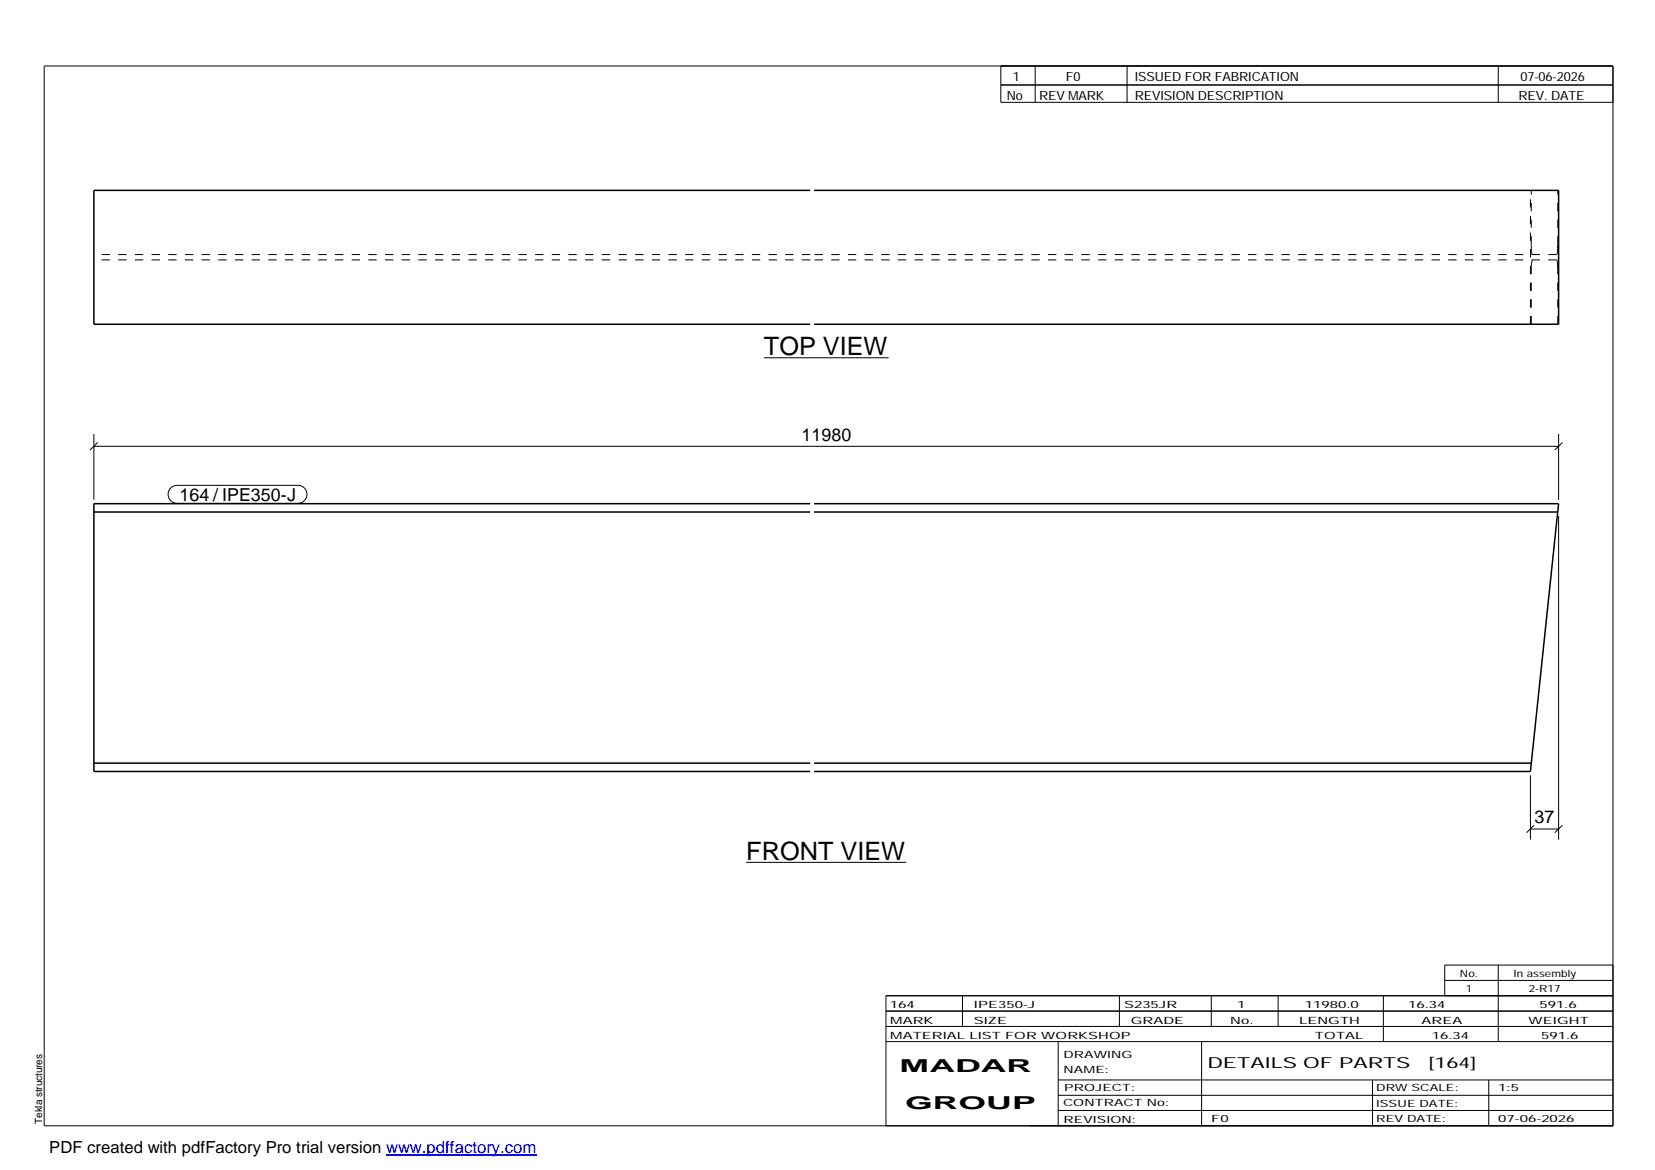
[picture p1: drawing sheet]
<svg xmlns="http://www.w3.org/2000/svg" width="420mm" height="297mm" viewBox="0 0 420 297" stroke-linecap="round" stroke-linejoin="round" font-family="sans-serif">
<path d="M205.7 48.3h-181.9v34h181.9M206.7 48.3h189v34h-189M23.8 130h181.9M205.7 127.9h-181.9v68h181.9M206.7 127.9h189l-.2 2.1M206.7 130h188.8M395.5 130l-7 65.9h-181.8M23.8 193.7h181.9M206.7 193.7h182" fill="none" stroke="#000" stroke-width=".38"/>
<g fill="none" stroke="#000" stroke-width=".25" stroke-dasharray="2.1 2.1" stroke-linecap="butt">
<path d="M205.7 64.6h-181.9M205.7 66h-181.9M388.7 62.1v-13.8M388.7 62.1v1M388.7 63.1l.1 .8M388.7 67.5v1M388.8 63.9l.1 .6M388.8 66.7l-.1 .8M388.9 64.5l.1 .1M388.9 66.2l-.1 .5M389 66l-.1 .2M395.2 64.6h-188.5"/>
<path d="M395.2 66h-188.5M395.2 64.6l.1-.1M395.3 64.5l.1-.6M395.3 66.2l-.1-.2M395.4 63.9v-.8M395.4 66.7l-.1-.5M395.4 63.1l.1-1M395.4 67.5v-.8M395.5 62.1v-13.8M395.5 68.5l-.1-1M388.5 82.3v-34M388.7 82.3v-13.8"/>
<path d="M395.5 82.3v-13.8M388.7 193.5v.2"/>
</g>
<g fill="none" stroke="#000" stroke-width=".25">
<path d="M11.2 16.7h398.3v269.1h-398.3zM254.1 16.7v9.3h155.4M262.8 16.7v9.3M286.1 16.7v9.3M380.4 16.7v9.3M254.1 21.6h155.4M193.9 90.8h31.7M23.8 113.3h371.9M23.8 110.2v16.7M24.8 112.3l-1.9 1.9M395.7 110.2v16.7M396.7 112.3l-2 1.9"/>
<path d="M43.3 123.9l.8-.5 .9-.2h30.6a2.29 2.29 0 0 1 2.3 2.3 2.29 2.29 0 0 1-2.3 2.3h-30.6a2.28 2.28 0 0 1-2.1-1.4 2.28 2.28 0 0 1 .4-2.5zM395.7 131v82.2M388.5 196.8v16.4M189.4 218.9h40.7M388.5 210.5h7.2M389.5 209.5l-1.9 1.9M396.7 209.5l-2 1.9M224.9 256.7h184.6M244.3 252.8v7.8M284.2 252.8v7.8M307.5 252.8v7.8M324.5 252.8v7.8"/>
<path d="M351.2 252.8v11.6M366.8 248.9h42.7M380.4 245v19.4M409.5 245h-42.7v7.8M409.5 252.8h-184.6v33M224.9 264.4h184.6M224.9 260.6h184.6M268.6 264.4v21.4M268.6 274.2h140.9M268.6 278.1h140.9M305.1 264.4v21.4M348.4 274.2v11.6"/>
<path d="M378 274.2v11.6M268.6 281.9h140.9"/>
</g>
<path d="M98 293.3h38.2" fill="none" stroke="#00f" stroke-width=".3"/>
<g font-size="6.4">
<text x="193.9" y="90.1">TOP VIEW</text>
<text x="189.4" y="218.2">FRONT VIEW</text>
</g>
<g font-size="4.5">
<text x="203.5" y="111.9">11980</text>
<text x="45.6" y="127.2">164 / IPE350-J</text>
<text x="389.6" y="209">37</text>
<text x="228.4" y="272.3">MADAR</text>
<text x="229.8" y="281.6">GROUP</text>
</g>
<text font-size="4.2" x="12.5" y="292.7">PDF created with pdfFactory Pro trial version www.pdffactory.com</text>
<g font-size="3.9">
<text x="306.5" y="271.3">DETAILS OF PARTS</text>
<text x="362.7" y="271.3">[164]</text>
</g>
<g font-size="3.2">
<text x="257.1" y="20.5">1</text>
<text x="270.6" y="20.5">F0</text>
<text x="288.1" y="20.5">ISSUED FOR FABRICATION</text>
<text x="386" y="20.5">07-06-2026</text>
<text x="255.6" y="25.5">No</text>
<text x="263.8" y="25.5">REV MARK</text>
<text x="288.1" y="25.5">REVISION DESCRIPTION</text>
<text x="385.5" y="25.5">REV. DATE</text>
</g>
<g font-size="2.5">
<text x="370.6" y="247.9">No.</text>
<text x="372.1" y="251.8">1</text>
<text x="384.3" y="247.9">In assembly</text>
<text x="388.1" y="251.8">2-R17</text>
<text x="225.9" y="255.9">164</text>
<text x="247.3" y="255.9">IPE350-J</text>
<text x="285.4" y="255.9">S235JR</text>
<text x="314.1" y="255.9">1</text>
<text x="331.3" y="255.9">11980.0</text>
<text x="357.5" y="255.9">16.34</text>
<text x="390.8" y="255.9">591.6</text>
<text x="226" y="263.7">MATERIAL LIST FOR WORKSHOP</text>
<text x="226" y="259.9">MARK</text>
<text x="247.2" y="259.9">SIZE</text>
<text x="287.1" y="259.9">GRADE</text>
<text x="312.3" y="259.9">No.</text>
<text x="329.8" y="259.9">LENGTH</text>
<text x="333.8" y="263.7">TOTAL</text>
<text x="360.9" y="259.9">AREA</text>
<text x="363.5" y="263.7">16.34</text>
<text x="388.1" y="259.9">WEIGHT</text>
<text x="391.3" y="263.7">591.6</text>
<text x="270" y="268.5">DRAWING</text>
<text x="270" y="272.5">NAME:</text>
<text x="269.9" y="280.9">CONTRACT No:</text>
<text x="270.2" y="277">PROJECT:</text>
<text x="349.4" y="277.1">DRW SCALE:</text>
<text x="349.4" y="281">ISSUE DATE:</text>
<text x="380.4" y="277.1">1:5</text>
<text x="10.7" y="285.4" transform="rotate(-90 10.7 285.4)">Tekla structures</text>
<text x="270" y="285">REVISION:</text>
<text x="307.5" y="284.8">F0</text>
<text x="349.4" y="284.8">REV DATE:</text>
<text x="380.4" y="284.8">07-06-2026</text>
</g>
</svg>
